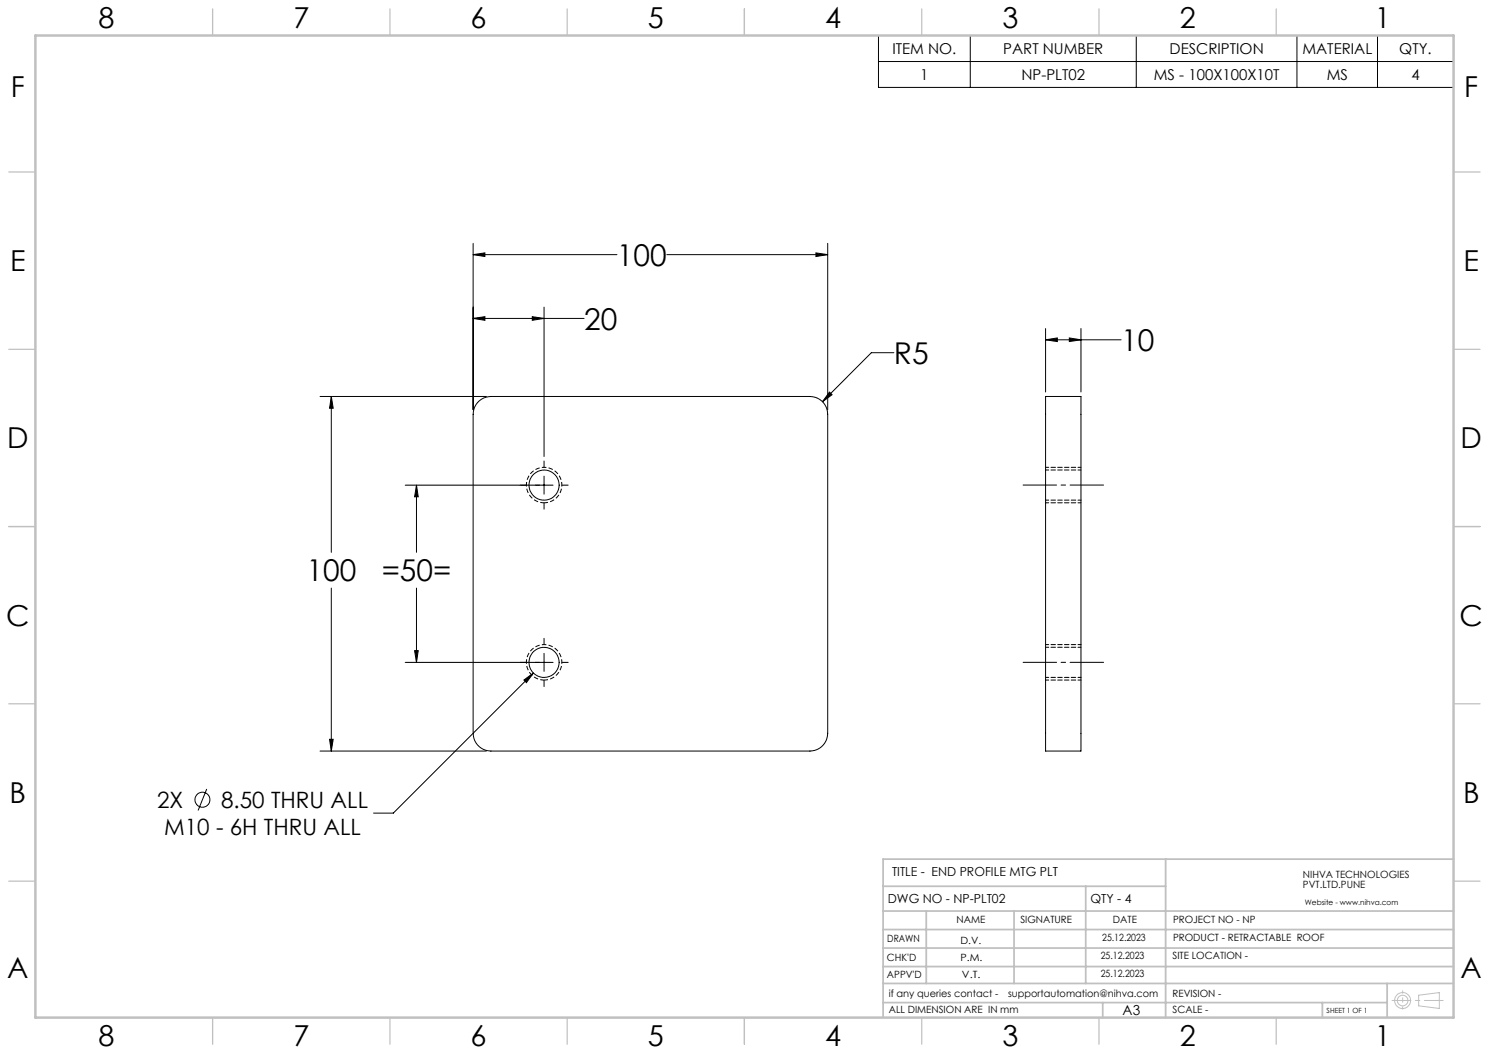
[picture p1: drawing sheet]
<svg xmlns="http://www.w3.org/2000/svg" width="420mm" height="297mm" viewBox="0 0 420 297" stroke-linecap="round" stroke-linejoin="round" font-family="sans-serif">
<g fill="none" stroke="#000" stroke-width=".28">
<path d="M247.8 10h162.2v14.7h-162.2zM247.8 17.4h162.2M273.7 10v14.7M320.5 10v14.7M365.8 10v14.7M388.5 10v14.7M133.5 71.8l3.3-.5v1.1zM133.5 68.6v47M133.5 71.8h40.5M188.1 71.8h45.4M230.2 71.3l3.3 .5-3.3 .6zM233.5 68.6v47"/>
<path d="M133.5 89.8l3.3-.5v1zM133.5 89.8h31.2M150.1 89.3l3.4 .5-3.4 .5zM153.5 86.6v42.2M252.1 99.5h-6.3l-13.8 13.8M294.9 95.8l3.3-.5v1zM294.9 92.7v17.9M294.9 95.8h21.3M301.6 95.3l3.3 .5-3.3 .5zM304.9 92.7v17.9M90.3 111.8h46.9M93.5 111.8l.5 3.3h-1z"/>
<path d="M93.5 111.8v44M134.7 113.6l.5-.5a5 5 0 0 1 3.3-1.3h90a5 5 0 0 1 5 5v90a5 5 0 0 1-5 5h-90a5 5 0 0 1-5-5v-90.7a4.8 4.8 0 0 1 1.2-2.5zM234 110.6l.7 .7-2.7 2zM294.9 111.8h10v100h-10zM114.3 136.8h41.7M117.5 136.8l.5 3.3h-1.1zM117.5 136.8v19M153.5 130v1.8M153.5 134.3v5.1M158.5 136.8h1.8M153.5 141.9v1.7M93.5 165.9v45.9"/>
<path d="M117.5 165.9v20.9M114.3 186.8h41.7M116.9 183.5h1.1l-.5 3.3zM147.8 191.8l2.7-2-2 2.7zM150.5 189.8l-39.6 39.5h-5.5M153.5 180.1v1.6M153.5 184.3v5.1M153.5 191.9v1.7M158.5 186.8h1.8M90.3 211.8h46.9M93 208.5h1l-.5 3.3zM58.3 222.5l-2.4 6.1"/>
<circle cx="153.5" cy="136.8" r="4.3"/>
<circle cx="153.5" cy="186.8" r="4.3"/>
<circle cx="57.1" cy="225.6" r="2.13"/>
</g>
<g fill="none" stroke="#c0c0c0" stroke-width=".28">
<path d="M400.2 280.7l5.8-.7v4.4l-5.8-.7z"/>
<circle cx="395.6" cy="282.2" r="2.26"/>
<circle cx="395.6" cy="282.2" r="1.49"/>
</g>
<path d="M153.5 141.8a5 5 0 0 1-4.4-7.4 5 5 0 0 1 8.6-.3 5 5 0 0 1-3.9 7.7h-.3M153.5 191.8a5 5 0 0 1-4.4-7.4 5 5 0 0 1 8.6-.3 5 5 0 0 1-3.9 7.7h-.3" fill="none" stroke="#000" stroke-width=".28" stroke-dasharray="1.3 .6" stroke-dashoffset=".2" stroke-linecap="butt"/>
<path d="M288.6 136.8h22.7M288.6 186.8h22.7" fill="none" stroke="#000" stroke-width=".28" stroke-dasharray="15.2 1.3 1.3 1.3" stroke-dashoffset="5.8"/>
<path d="M392.7 282.2h14.4" fill="none" stroke="#c0c0c0" stroke-width=".28" stroke-dasharray="15.2 1.3 1.3 1.3" stroke-dashoffset="9.9"/>
<path d="M395.7 279.5v5.1" fill="none" stroke="#c0c0c0" stroke-width=".28" stroke-dasharray="15.2 1.3 1.3 1.3" stroke-dashoffset="14.6"/>
<g fill="none" stroke="#c0c0c0" stroke-width=".35">
<path d="M60 2.5v7.5M110 2.5v7.5M160 2.5v7.5M210 2.5v7.5M260 2.5v7.5M310 2.5v7.5M360 2.5v7.5M2.5 48.5h7.5M410 48.5h7.5M2.5 98.5h7.5M410 98.5h7.5M2.5 148.5h7.5"/>
<path d="M410 148.5h7.5M2.5 198.5h7.5M410 198.5h7.5M2.5 248.5h7.5M410 248.5h7.5M60 287v7.5M110 287v7.5M160 287v7.5M210 287v7.5M260 287v7.5M310 287v7.5M360 287v7.5"/>
</g>
<g fill="none" stroke="#c0c0c0" stroke-width=".5">
<path d="M249.1 257h160.9M249.1 250h79.7M261.3 257v20.4M286 257v20.4M306.2 250v27.4M328.8 242.3v44.7M410 242.3h-160.9v44.7M249.1 272.6h160.9M249.1 267.4h160.9M249.1 262.2h160.9M249.1 277.4h160.9M391.3 277.4v9.6"/>
<path d="M249.1 282.8h142.2M311 282.8v4.2M373 282.8v4.2"/>
</g>
<path d="M10 10h400v277h-400z" fill="none" stroke="#c0c0c0" stroke-width=".7"/>
<path d="M294.9 131.8h10M304.9 132.6h-10M294.9 141.8h10M294.9 141.1h10M294.9 181.8h10M294.9 191.8h10M294.9 191.1h10M304.9 182.6h-10" fill="none" stroke="#000" stroke-width=".28" stroke-dasharray="1.3 .6" stroke-dashoffset=".4"/>
<g fill="#000">
<path d="M147.8 191.8l2.7-2-2 2.7z"/>
<path d="M133.5 71.8l3.3-.5v1.1zM230.2 71.3l3.3 .5-3.3 .6zM93.5 111.8l.5 3.3h-1zM93 208.5h1l-.5 3.3zM234 110.6l-2 2.7 2.7-2zM133.5 89.8l3.3-.5v1zM150.1 89.3l3.4 .5-3.4 .5zM117.5 136.8l.5 3.3h-1.1zM116.9 183.5h1.1l-.5 3.3zM294.9 95.8l3.3-.5v1zM301.6 95.3l3.3 .5-3.3 .5z"/>
</g>
<g font-size="8.5">
<text x="174" y="75">100</text>
<text x="164.8" y="93">20</text>
<text x="316.2" y="99">10</text>
<text x="252.2" y="102.7">R5</text>
<text x="86.4" y="164">100</text>
<text x="107.7" y="164">=50=</text>
</g>
<g font-size="8.1">
<text x="27.8" y="8">8</text>
<text x="82.8" y="8">7</text>
<text x="132.8" y="8">6</text>
<text x="182.8" y="8">5</text>
<text x="232.8" y="8">4</text>
<text x="282.8" y="8">3</text>
<text x="332.8" y="8">2</text>
<text x="387.8" y="8">1</text>
<text x="3" y="27.2">F</text>
<text x="413" y="27.2">F</text>
<text x="2.8" y="76.5">E</text>
<text x="412.8" y="76.5">E</text>
<text x="2" y="126.5">D</text>
<text x="412" y="126.5">D</text>
<text x="1.7" y="176.5">C</text>
<text x="411.7" y="176.5">C</text>
<text x="2.7" y="226.5">B</text>
<text x="412.7" y="226.5">B</text>
<text x="2" y="275.7">A</text>
<text x="412" y="275.7">A</text>
<text x="27.8" y="295">8</text>
<text x="82.8" y="295">7</text>
<text x="132.8" y="295">6</text>
<text x="182.8" y="295">5</text>
<text x="232.8" y="295">4</text>
<text x="282.8" y="295">3</text>
<text x="332.8" y="295">2</text>
<text x="387.8" y="295">1</text>
</g>
<g font-size="6.3">
<text x="44.3" y="227.9">2X</text>
<text x="62.4" y="227.9">8.50 THRU ALL</text>
<text x="46.3" y="235.5">M10 - 6H THRU ALL</text>
</g>
<g font-size="4.2">
<text x="251.7" y="15.2">ITEM NO.</text>
<text x="283" y="15.2">PART NUMBER</text>
<text x="329.9" y="15.2">DESCRIPTION</text>
<text x="367.4" y="15.2">MATERIAL</text>
<text x="394.7" y="15.2">QTY.</text>
<text x="259.6" y="22.5">1</text>
<text x="288.1" y="22.5">NP-PLT02</text>
<text x="325.5" y="22.5">MS - 100X100X10T</text>
<text x="374.2" y="22.5">MS</text>
<text x="398.1" y="22.5">4</text>
</g>
<text font-size="3.9" x="316.7" y="286.4">A3</text>
<g font-size="3.5">
<text x="251.6" y="247.2">TITLE - END PROFILE MTG PLT</text>
<text x="250.4" y="254.8">DWG NO - NP-PLT02</text>
<text x="307.6" y="254.8">QTY - 4</text>
</g>
<g font-size="2.8">
<text x="367.5" y="247.7">NIHVA TECHNOLOGIES</text>
<text x="367.5" y="250.5">PVT.LTD.PUNE</text>
<text x="269.8" y="260.4">NAME</text>
<text x="287.8" y="260.4">SIGNATURE</text>
<text x="313.9" y="260.5">DATE</text>
<text x="330.9" y="260.5">PROJECT NO - NP</text>
<text x="250.3" y="265.7">DRAWN</text>
<text x="270.9" y="266.1">D.V.</text>
<text x="310.9" y="265.5">25.12.2023</text>
<text x="330.9" y="265.5">PRODUCT - RETRACTABLE ROOF</text>
<text x="250.2" y="271.1">CHK'D</text>
<text x="250.2" y="275.8">APPV'D</text>
<text x="270.9" y="271.1">P.M.</text>
<text x="271.3" y="275.8">V.T.</text>
<text x="310.5" y="270.6">25.12.2023</text>
<text x="310.5" y="275.7">25.12.2023</text>
<text x="330.7" y="270.6">SITE LOCATION -</text>
<text x="250.7" y="281.1">if any queries contact -</text>
<text x="284.3" y="281.1">supportautomation@nihva.com</text>
<text x="330.7" y="281.1">REVISION -</text>
<text x="250.7" y="285.6">ALL DIMENSION ARE IN mm</text>
<text x="330.7" y="285.6">SCALE -</text>
</g>
<text font-size="2.1" x="368.1" y="255.1">Website - www.nihva.com</text>
<text font-size="2" x="374.2" y="285.6">SHEET 1 OF 1</text>
</svg>
